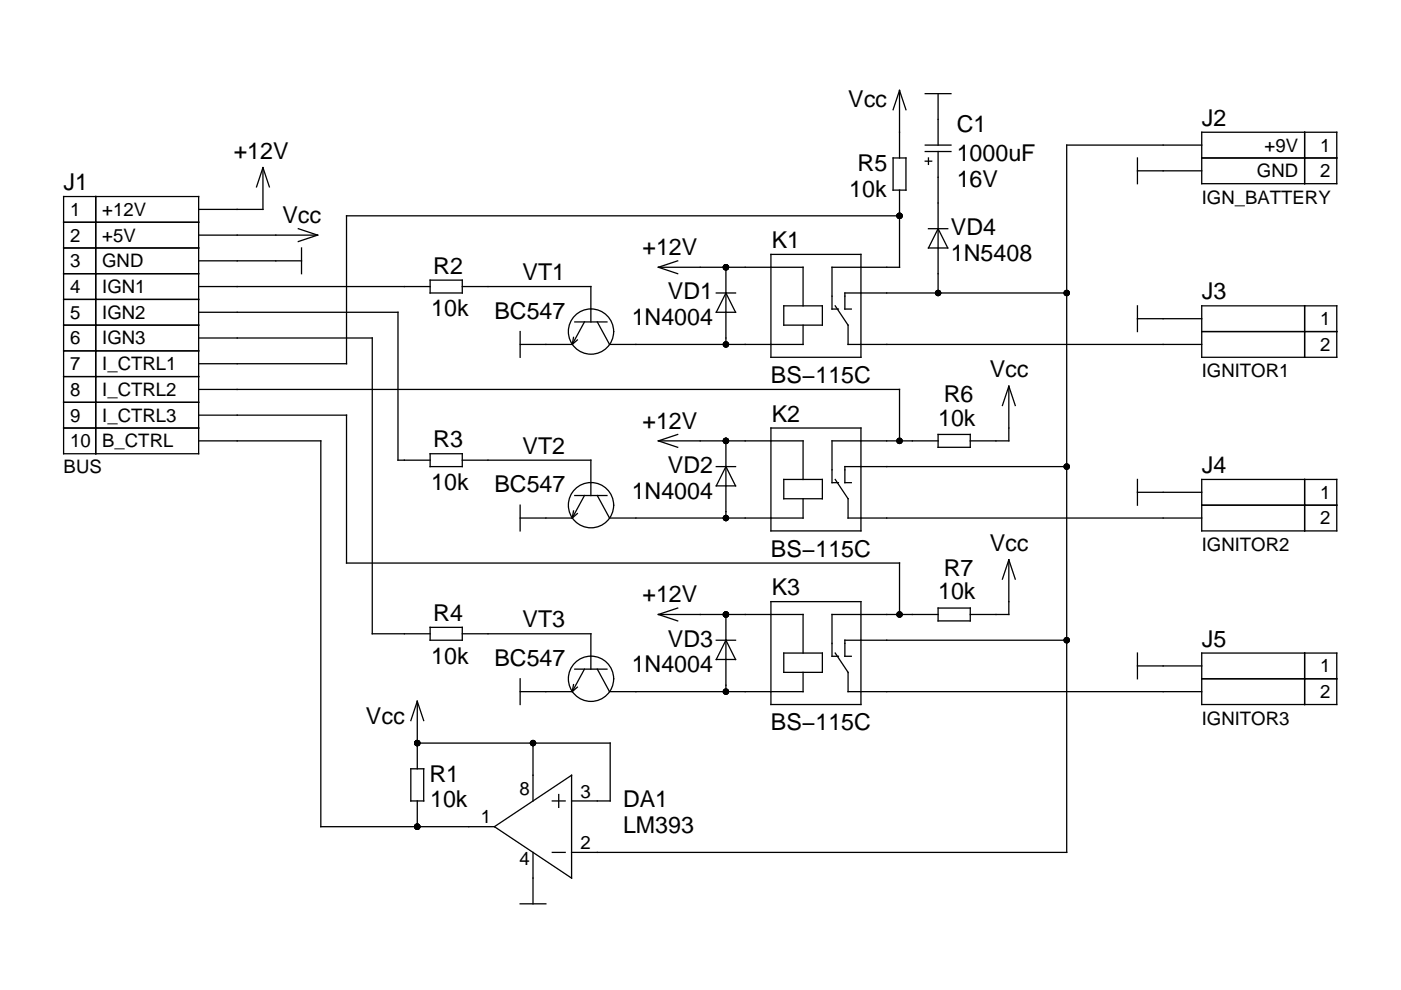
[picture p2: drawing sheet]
<svg xmlns="http://www.w3.org/2000/svg" width="297mm" height="210mm" viewBox="0 0 297 210" stroke-linecap="round" stroke-linejoin="round" font-family="sans-serif">
<g fill="none" stroke="#000" stroke-width=".27">
<path d="M190.7 19.2v14.3M190.7 19.2l1.4 4.1M190.7 19.2l-1.3 4.1M196.2 19.9h5.4M198.9 19.9v10.9M55.7 35.5v8.9h-13.6M55.7 35.5l1.4 4.1M55.7 35.5l-1.3 4.1M189.4 33.5h2.7v6.8h-2.7zM196.2 32.1h5.4M196.2 30.8h5.4M196.2 34.2h1.3"/>
<path d="M196.9 33.5v1.4M198.9 32.1v30M241.2 33.5v5.4M241.2 36.2h13.6M254.8 28h28.6v10.9h-28.6zM254.8 33.5h28.6M254.8 30.8h-28.6v149.9h-105M276.6 28v10.9M13.5 52.6h28.6M13.5 41.7h28.6v54.5h-28.6zM13.5 47.1h28.6M13.5 58h28.6"/>
<path d="M20.3 41.7v54.5M42.1 49.9h25.2M42.1 55.3h21.8M63.2 48.5l4.1 1.4M63.9 52.6v5.4M67.3 49.9l-4.1 1.3M91.2 59.4h6.8v2.7h-6.8zM139.6 56.7h30.7v8.1M139.6 56.7l4.1 1.3M143.7 55.3l-4.1 1.4M153.9 56.7v16.3M163.5 53.9h19v21.9h-19z"/>
<path d="M190.7 40.3v16.4h-14.3v8.8h1.4M190.7 45.8h-117.2v31.3h-31.4M196.9 48.5h4M198.9 48.5l2 4.1h-4zM13.5 68.9h28.6M13.5 63.5h28.6M13.5 74.4h28.6M13.5 79.8h28.6M42.1 66.2h42.3v31.4h6.8M42.1 60.8h49.1M42.1 71.7h36.8v62.7h12.3M98 60.8h27.3v7.5"/>
<path d="M110.3 73h11M110.3 70.3v5.5M121.6 71.5l-.3 1.5M121.9 68.3h6.8M122.4 72.1l-1.1 .9M123.9 68.3l-2.6 4.7M126.6 68.3l2.6 4.7h41.1v-4.1M151.9 62.1h4.1M153.9 62.1l2.1 4.1h-4.1zM166.2 64.8h8.2v4.1h-8.2zM177.1 64.8l2.7 4.1v4.1h75M226.2 62.1h-47.1v3.4h1.4"/>
<path d="M241.2 67.6h13.6M241.2 64.8v5.5M254.8 70.3h28.6M254.8 64.8h28.6v11h-28.6zM276.6 64.8v11M13.5 85.3h28.6M13.5 90.7h28.6M42.1 82.6h148.6v10.9M42.1 88h31.4v31.4h117.2v10.9M42.1 93.5h25.9v81.8h36.8M91.2 96.2h6.8v2.7h-6.8zM98 97.6h27.3v7.5"/>
<path d="M139.6 93.5h30.7v8.2M139.6 93.5l4.1 1.3M143.7 92.1l-4.1 1.4M151.9 98.9h4.1M153.9 93.5v16.3M153.9 98.9l2.1 4.1h-4.1zM163.5 90.7h19v21.9h-19zM198.9 93.5h-22.5v8.8h1.4M198.9 92.1h6.8v2.7h-6.8zM213.9 81.9v11.6h-8.2M213.9 81.9l-1.4 4.1M213.9 81.9l1.4 4.1"/>
<path d="M226.2 98.9h-47.1v3.4h1.4M110.3 109.8h11M110.3 107.1v5.5M121.6 108.3l-.3 1.5M121.9 105.1h6.8M122.4 108.9l-1.1 .9M123.9 105.1l-2.6 4.7M126.6 105.1l2.6 4.7h41.1v-4.1M166.2 101.7h8.2v4h-8.2zM177.1 101.7l2.7 4v4.1h75M213.9 118.7v11.6h-8.2M213.9 118.7l-1.4 4.1"/>
<path d="M213.9 118.7l1.4 4.1M241.2 101.7v5.4M241.2 104.4h13.6M254.8 101.7h28.6v10.9h-28.6zM254.8 107.1h28.6M276.6 101.7v10.9M91.2 133h6.8v2.7h-6.8zM98 134.4h27.3v7.5M139.6 130.3h30.7v8.2M139.6 130.3l4.1 1.3M143.7 128.9l-4.1 1.4M151.9 135.7h4.1"/>
<path d="M153.9 130.3v16.3M153.9 135.7l2.1 4.1h-4.1zM163.5 127.6h19v21.8h-19zM166.2 138.5h8.2v4.1h-8.2zM177.1 138.5l2.7 4.1v4h75M198.9 130.3h-22.5v8.8h1.4M198.9 128.9h6.8v2.7h-6.8zM226.2 135.7h-47.1v3.4h1.4M241.2 138.5v5.4M254.8 138.5h28.6v10.9h-28.6zM276.6 138.5v10.9M88.5 157.6h40.9v12.2h-8.2"/>
<path d="M88.5 148.7v14.3M88.5 148.7l1.3 4.1M88.5 148.7l-1.4 4.1M110.3 146.6h11M110.3 143.9v5.5M113 157.6v12.2M121.6 145.1l-.3 1.5M121.9 141.9h6.8M122.4 145.7l-1.1 .9M123.9 141.9l-2.6 4.7M126.6 141.9l2.6 4.7h41.1v-4M241.2 141.2h13.6"/>
<path d="M254.8 143.9h28.6M87.1 163h2.7v6.8h-2.7zM88.5 169.8v5.5M104.8 175.3l16.4-10.9v21.8zM117.1 169.8h2.7M118.5 168.5v2.7M110.3 191.6h5.4M113 180.7v10.9M117.1 180.7h2.7"/>
<circle cx="125.3" cy="70.3" r="4.8"/>
<circle cx="125.3" cy="107.1" r="4.8"/>
<circle cx="125.3" cy="143.9" r="4.8"/>
</g>
<g fill="#000">
<circle cx="153.9" cy="56.7" r=".68"/>
<circle cx="190.7" cy="45.8" r=".68"/>
<circle cx="153.9" cy="73" r=".68"/>
<circle cx="198.9" cy="62.1" r=".68"/>
<circle cx="226.2" cy="62.1" r=".68"/>
<circle cx="153.9" cy="93.5" r=".68"/>
<circle cx="190.7" cy="93.5" r=".68"/>
<circle cx="226.2" cy="98.9" r=".68"/>
<circle cx="153.9" cy="109.8" r=".68"/>
<circle cx="153.9" cy="130.3" r=".68"/>
<circle cx="190.7" cy="130.3" r=".68"/>
<circle cx="226.2" cy="135.7" r=".68"/>
<circle cx="88.5" cy="157.6" r=".68"/>
<circle cx="113" cy="157.6" r=".68"/>
<circle cx="153.9" cy="146.6" r=".68"/>
<circle cx="88.5" cy="175.3" r=".68"/>
</g>
<g font-size="4.9">
<text x="179.8" y="22.7">Vcc</text>
<text x="202.8" y="28">C1</text>
<text x="254.8" y="26.7">J2</text>
<text x="49.5" y="33.6">+12V</text>
<text x="202.8" y="34.1">1000uF</text>
<text x="13.5" y="40.3">J1</text>
<text x="180.1" y="41.7">10k</text>
<text x="181.8" y="36.2">R5</text>
<text x="202.8" y="39.6">16V</text>
<text x="59.9" y="47.3">Vcc</text>
<text x="163.6" y="52.6">K1</text>
<text x="201.6" y="49.9">VD4</text>
<text x="91.9" y="58">R2</text>
<text x="110.8" y="59.4">VT1</text>
<text x="136.2" y="54.1">+12V</text>
<text x="201.6" y="55.3">1N5408</text>
<text x="141.6" y="63.5">VD1</text>
<text x="254.8" y="63.5">J3</text>
<text x="91.4" y="67.1">10k</text>
<text x="104.8" y="67.6">BC547</text>
<text x="133.9" y="68.9">1N4004</text>
<text x="163.5" y="81.2">BS−115C</text>
<text x="209.8" y="80">Vcc</text>
<text x="163.6" y="89.4">K2</text>
<text x="200.1" y="85.3">R6</text>
<text x="91.9" y="94.8">R3</text>
<text x="136.2" y="90.9">+12V</text>
<text x="198.9" y="90.2">10k</text>
<text x="110.8" y="96.2">VT2</text>
<text x="141.6" y="100.3">VD2</text>
<text x="254.8" y="100.3">J4</text>
<text x="91.4" y="103.9">10k</text>
<text x="104.8" y="104.4">BC547</text>
<text x="133.9" y="105.7">1N4004</text>
<text x="163.5" y="118">BS−115C</text>
<text x="209.8" y="116.8">Vcc</text>
<text x="200.1" y="122.1">R7</text>
<text x="91.9" y="131.6">R4</text>
<text x="136.2" y="127.7">+12V</text>
<text x="163.6" y="126.2">K3</text>
<text x="198.9" y="127">10k</text>
<text x="110.8" y="133">VT3</text>
<text x="141.6" y="137.1">VD3</text>
<text x="254.8" y="137.1">J5</text>
<text x="91.4" y="140.7">10k</text>
<text x="104.8" y="141.2">BC547</text>
<text x="133.9" y="142.6">1N4004</text>
<text x="77.6" y="153.6">Vcc</text>
<text x="163.5" y="154.8">BS−115C</text>
<text x="91.1" y="165.7">R1</text>
<text x="91.2" y="171.2">10k</text>
<text x="132.1" y="171.2">DA1</text>
<text x="132.1" y="176.6">LM393</text>
</g>
<g font-size="3.9">
<text x="268.1" y="32.1">+9V</text>
<text x="279.9" y="32.1">1</text>
<text x="266.5" y="37.6">GND</text>
<text x="279.9" y="37.6">2</text>
<text x="14.9" y="45.8">1</text>
<text x="21.7" y="45.8">+12V</text>
<text x="254.8" y="43.2">IGN_BATTERY</text>
<text x="14.9" y="51.2">2</text>
<text x="21.7" y="51.2">+5V</text>
<text x="14.9" y="56.7">3</text>
<text x="21.7" y="56.7">GND</text>
<text x="14.9" y="62.1">4</text>
<text x="21.7" y="62.1">IGN1</text>
<text x="14.9" y="67.6">5</text>
<text x="21.7" y="67.6">IGN2</text>
<text x="279.9" y="68.9">1</text>
<text x="14.9" y="73">6</text>
<text x="21.7" y="73">IGN3</text>
<text x="279.9" y="74.4">2</text>
<text x="14.9" y="78.5">7</text>
<text x="14.9" y="83.9">8</text>
<text x="21.7" y="78.5">I_CTRL1</text>
<text x="21.7" y="83.9">I_CTRL2</text>
<text x="254.8" y="80">IGNITOR1</text>
<text x="14.9" y="89.4">9</text>
<text x="21.7" y="89.4">I_CTRL3</text>
<text x="14.9" y="94.8">10</text>
<text x="21.7" y="94.8">B_CTRL</text>
<text x="13.5" y="100.3">BUS</text>
<text x="279.9" y="105.7">1</text>
<text x="279.9" y="111.2">2</text>
<text x="254.8" y="116.8">IGNITOR2</text>
<text x="279.9" y="142.6">1</text>
<text x="279.9" y="148">2</text>
<text x="254.8" y="153.7">IGNITOR3</text>
<text x="110.1" y="168.5">8</text>
<text x="123.1" y="169.1">3</text>
<text x="102" y="174.6">1</text>
<text x="110.1" y="183.5">4</text>
<text x="123.1" y="180">2</text>
</g>
</svg>
